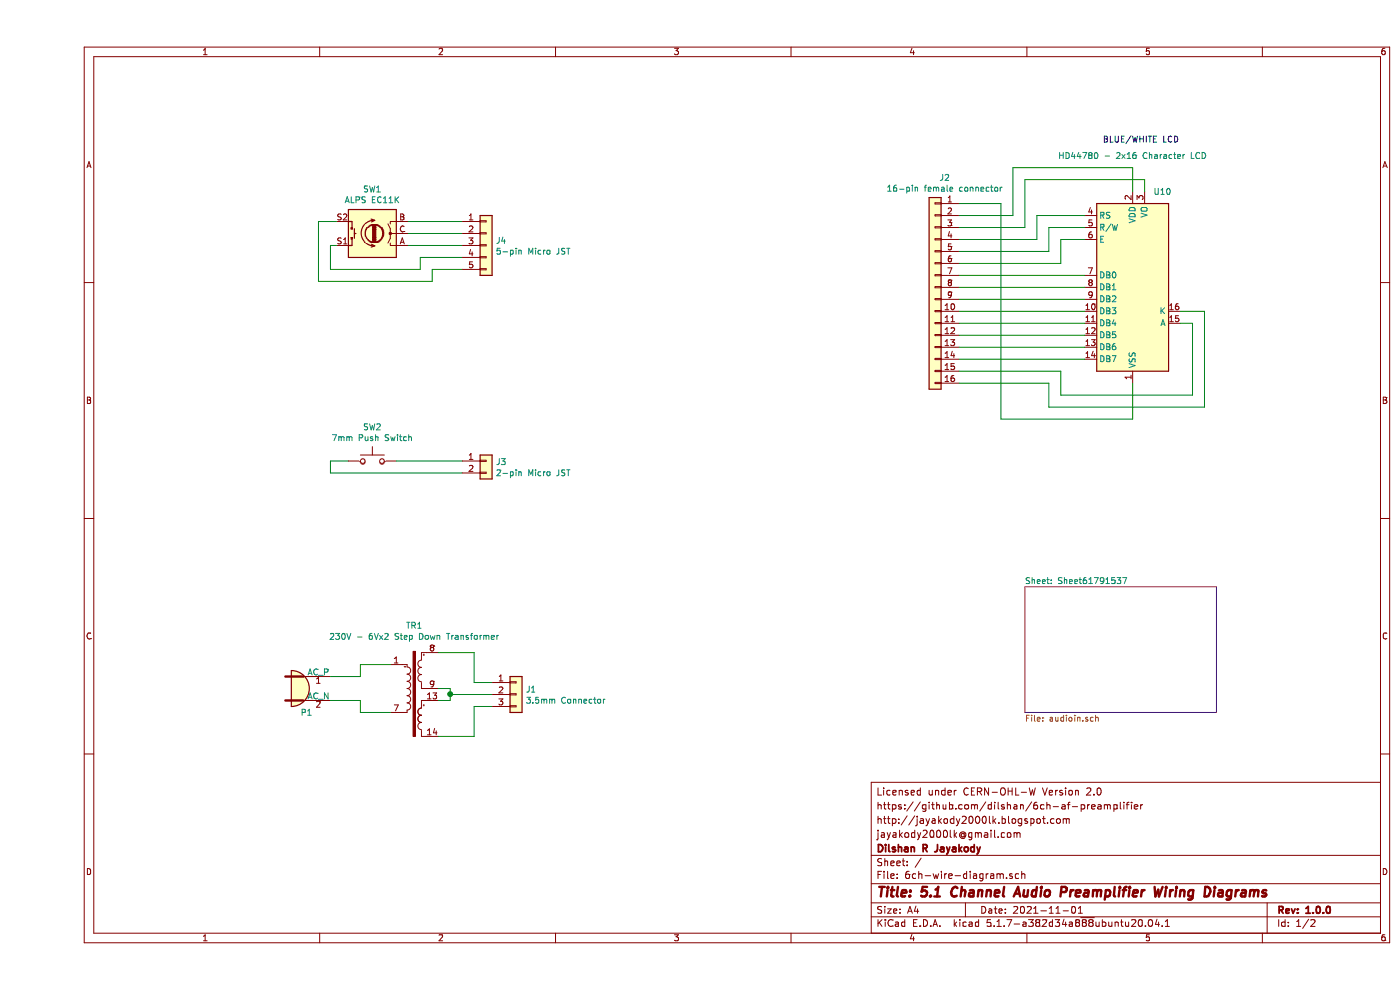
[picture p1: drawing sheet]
EESchema Schematic File Version 4
EELAYER 30 0
EELAYER END
$Descr A4 11693 8268
encoding utf-8
Sheet 1 2
Title "5.1 Channel Audio Preamplifier Wiring Diagrams"
Date "2021-11-01"
Rev "1.0.0"
Comp "Dilshan R Jayakody"
Comment1 "jayakody2000lk@gmail.com"
Comment2 "http://jayakody2000lk.blogspot.com"
Comment3 "https://github.com/dilshan/6ch-af-preamplifier"
Comment4 "Licensed under CERN-OHL-W Version 2.0"
$EndDescr
$Comp
L Connector_Generic:Conn_01x05 J4
U 1 1
P 3750 2050
F 0 "J4" H 3830 2092 50  0000 L CNN
F 1 "5-pin Micro JST" H 3830 2001 50  0000 L CNN
F 2 "" H 3750 2050 50  0001 C CNN
F 3 "~" H 3750 2050 50  0001 C CNN
	1    3750 2050
	1    0    0    -1  
$EndComp
$Comp
L Device:Rotary_Encoder_Switch SW1
U 1 1
P 2800 1950
F 0 "SW1" H 2800 1583 50  0000 C CNN
F 1 "ALPS EC11K" H 2800 1674 50  0000 C CNN
F 2 "" H 2650 2110 50  0001 C CNN
F 3 "~" H 2800 2210 50  0001 C CNN
	1    2800 1950
	-1   0    0    1   
$EndComp
Wire Wire Line
	3550 1950 3100 1950
Wire Wire Line
	3550 1850 3100 1850
Wire Wire Line
	3100 2050 3550 2050
Wire Wire Line
	3550 2150 3200 2150
Wire Wire Line
	3200 2150 3200 2250
Wire Wire Line
	3200 2250 2450 2250
Wire Wire Line
	2450 2250 2450 2050
Wire Wire Line
	2450 2050 2500 2050
Wire Wire Line
	3550 2250 3300 2250
Wire Wire Line
	3300 2250 3300 2350
Wire Wire Line
	3300 2350 2350 2350
Wire Wire Line
	2350 2350 2350 1850
Wire Wire Line
	2350 1850 2500 1850
$Comp
L Connector_Generic:Conn_01x02 J3
U 1 1
P 3750 3850
F 0 "J3" H 3830 3842 50  0000 L CNN
F 1 "2-pin Micro JST" H 3830 3751 50  0000 L CNN
F 2 "" H 3750 3850 50  0001 C CNN
F 3 "~" H 3750 3850 50  0001 C CNN
	1    3750 3850
	1    0    0    -1  
$EndComp
$Comp
L Switch:SW_Push SW2
U 1 1
P 2800 3850
F 0 "SW2" H 2800 4135 50  0000 C CNN
F 1 "7mm Push Switch" H 2800 4044 50  0000 C CNN
F 2 "" H 2800 4050 50  0001 C CNN
F 3 "~" H 2800 4050 50  0001 C CNN
	1    2800 3850
	1    0    0    -1  
$EndComp
Wire Wire Line
	3550 3850 3000 3850
Wire Wire Line
	3550 3950 2450 3950
Wire Wire Line
	2450 3950 2450 3850
Wire Wire Line
	2450 3850 2600 3850
$Comp
L Connector_Generic:Conn_01x16 J2
U 1 1
P 7500 2400
F 0 "J2" H 7418 3317 50  0000 C CNN
F 1 "16-pin female connector" H 7418 3226 50  0000 C CNN
F 2 "" H 7500 2400 50  0001 C CNN
F 3 "~" H 7500 2400 50  0001 C CNN
	1    7500 2400
	-1   0    0    -1  
$EndComp
$Comp
L Display_Character:NHD-0420H1Z U10
U 1 1
P 9150 2400
F 0 "U10" H 9400 3200 50  0000 C CNN
F 1 "HD44780 - 2x16 Character LCD" H 9150 3500 50  0000 C CNN
F 2 "Display:NHD-0420H1Z" H 9150 1500 50  0001 C CNN
F 3 "http://www.newhavendisplay.com/specs/NHD-0420H1Z-FSW-GBW-33V3.pdf" H 9250 2300 50  0001 C CNN
	1    9150 2400
	1    0    0    -1  
$EndComp
Wire Wire Line
	7700 2300 8750 2300
Wire Wire Line
	7700 2400 8750 2400
Wire Wire Line
	7700 2500 8750 2500
Wire Wire Line
	7700 2600 8750 2600
Wire Wire Line
	8750 2700 7700 2700
Wire Wire Line
	7700 2800 8750 2800
Wire Wire Line
	8750 2900 7700 2900
Wire Wire Line
	7700 3000 8750 3000
Wire Wire Line
	7700 2200 8550 2200
Wire Wire Line
	8550 2200 8550 2000
Wire Wire Line
	8550 2000 8750 2000
Wire Wire Line
	7700 2100 8450 2100
Wire Wire Line
	8450 2100 8450 1900
Wire Wire Line
	8450 1900 8750 1900
Wire Wire Line
	7700 2000 8350 2000
Wire Wire Line
	8350 2000 8350 1800
Wire Wire Line
	8350 1800 8750 1800
Wire Wire Line
	7700 1900 8250 1900
Wire Wire Line
	8250 1900 8250 1500
Wire Wire Line
	8250 1500 9250 1500
Wire Wire Line
	9250 1500 9250 1600
Wire Wire Line
	7700 1800 8150 1800
Wire Wire Line
	8150 1800 8150 1400
Wire Wire Line
	8150 1400 9150 1400
Wire Wire Line
	9150 1400 9150 1600
Wire Wire Line
	7700 3100 8550 3100
Wire Wire Line
	8550 3100 8550 3300
Wire Wire Line
	8550 3300 9650 3300
Wire Wire Line
	9650 3300 9650 2700
Wire Wire Line
	9650 2700 9550 2700
Wire Wire Line
	7700 3200 8450 3200
Wire Wire Line
	8450 3200 8450 3400
Wire Wire Line
	8450 3400 9750 3400
Wire Wire Line
	9750 3400 9750 2600
Wire Wire Line
	9750 2600 9550 2600
Wire Wire Line
	7700 1700 8050 1700
Wire Wire Line
	8050 1700 8050 3500
Wire Wire Line
	8050 3500 9150 3500
Wire Wire Line
	9150 3500 9150 3200
Text Notes 8900 1200 0    50   ~ 0
BLUE/WHITE LCD
$Comp
L Connector_Generic:Conn_01x03 J1
U 1 1
P 4000 5800
F 0 "J1" H 4080 5842 50  0000 L CNN
F 1 "3.5mm Connector" H 4080 5751 50  0000 L CNN
F 2 "" H 4000 5800 50  0001 C CNN
F 3 "~" H 4000 5800 50  0001 C CNN
	1    4000 5800
	1    0    0    -1  
$EndComp
$Comp
L Transformer:TEZ16.0-D-2 TR1
U 1 1
P 3150 5750
F 0 "TR1" H 3150 6275 50  0000 C CNN
F 1 "230V - 6Vx2 Step Down Transformer" H 3150 6184 50  0000 C CNN
F 2 "Transformer_THT:Transformer_Breve_TEZ-47x57" H 3150 5200 50  0001 C CIN
F 3 "http://www.breve.pl/pdf/ANG/TEZ_ang.pdf" H 3150 5750 50  0001 C CNN
	1    3150 5750
	1    0    0    -1  
$EndComp
Wire Wire Line
	3350 5750 3450 5750
Wire Wire Line
	3450 5750 3450 5800
Wire Wire Line
	3450 5850 3350 5850
Wire Wire Line
	3800 5800 3450 5800
Connection ~ 3450 5800
Wire Wire Line
	3450 5800 3450 5850
Wire Wire Line
	3350 5450 3650 5450
Wire Wire Line
	3650 5450 3650 5700
Wire Wire Line
	3650 5700 3800 5700
Wire Wire Line
	3350 6150 3650 6150
Wire Wire Line
	3650 6150 3650 5900
Wire Wire Line
	3650 5900 3800 5900
$Comp
L Connector:Conn_WallPlug P1
U 1 1
P 2250 5750
F 0 "P1" H 2250 5550 50  0000 C CNN
F 1 " " H 2267 5984 50  0000 C CNN
F 2 "" H 2650 5750 50  0001 C CNN
F 3 "~" H 2650 5750 50  0001 C CNN
	1    2250 5750
	1    0    0    -1  
$EndComp
Wire Wire Line
	2450 5650 2700 5650
Wire Wire Line
	2700 5650 2700 5550
Wire Wire Line
	2700 5550 2950 5550
Wire Wire Line
	2450 5850 2700 5850
Wire Wire Line
	2700 5850 2700 5950
Wire Wire Line
	2700 5950 2950 5950
$Sheet
S 8250 4900 1600 1050
U 61791538
F0 "Sheet61791537" 50
F1 "audioin.sch" 50
$EndSheet
$EndSCHEMATC
